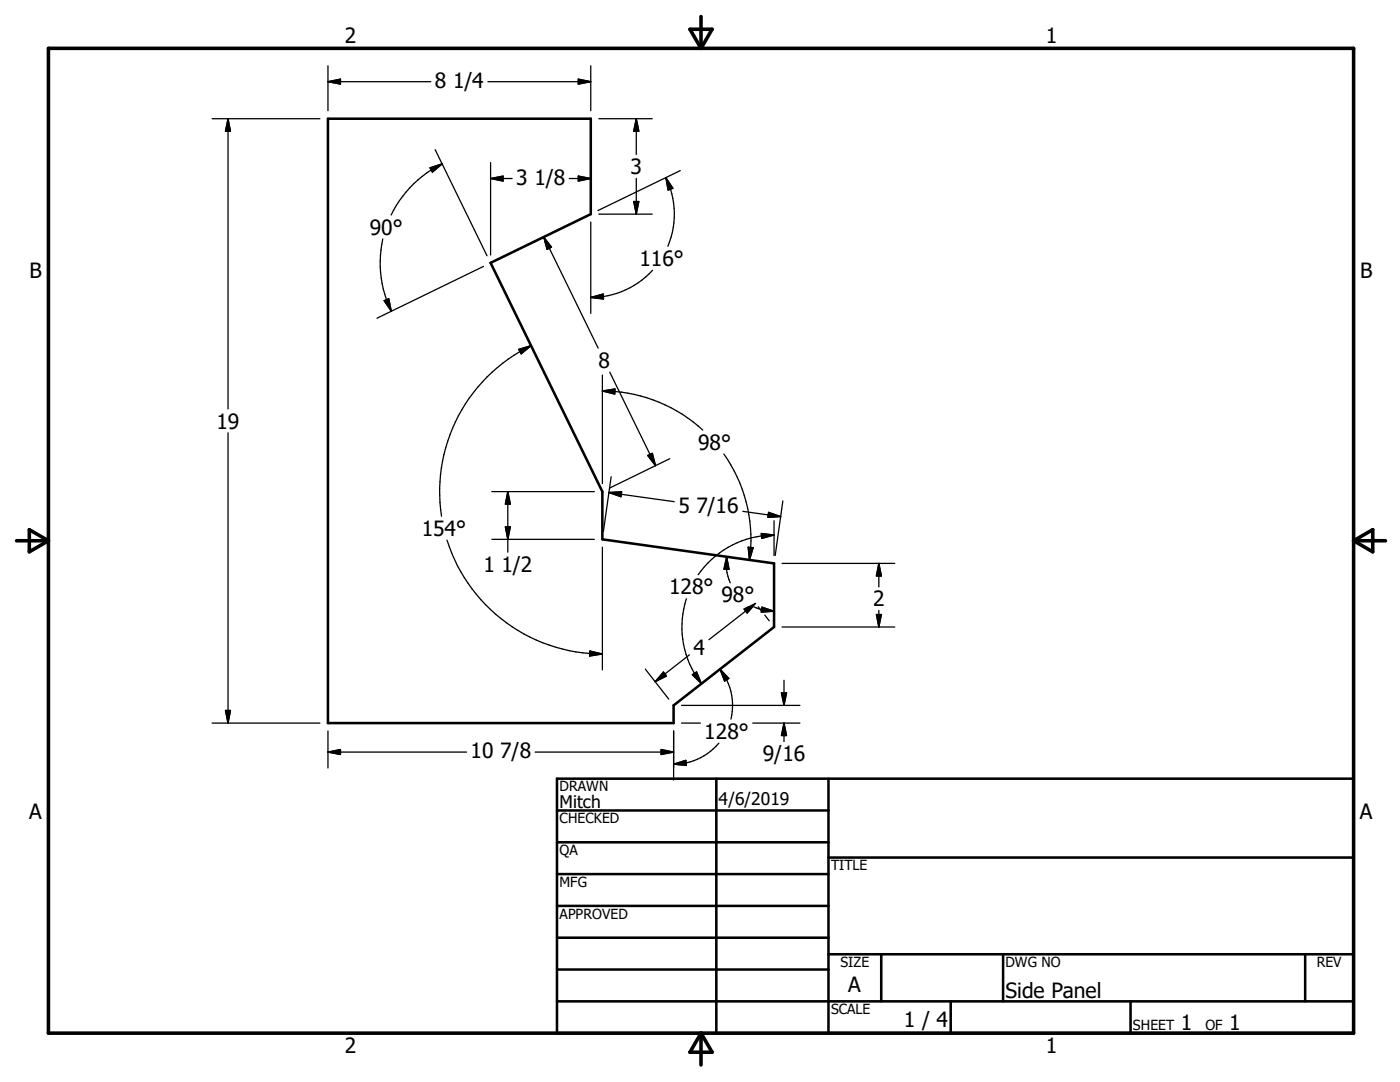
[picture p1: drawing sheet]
<svg xmlns="http://www.w3.org/2000/svg" width="279mm" height="216mm" viewBox="0 0 279 216" stroke-linecap="round" stroke-linejoin="round" font-family="sans-serif">
<g fill="none" stroke="#000" stroke-width=".51">
<path d="M65.4 23.7h52.5v19l-20 9.8 22.3 45.6v9.5l34.3 4.8v12.7l-20.1 15.7v3.5h-69zM111.2 155.4h158.9v50.8h-158.9zM143 155.4v50.8M165.3 155.4v50.8M111.2 161.7h54.1M111.2 168.1h54.1M111.2 174.4h54.1M165.3 171.1h104.8M111.2 180.8h54.1M111.2 187.1h54.1M111.2 193.5h54.1M111.2 199.8h158.9"/>
<path d="M165.3 190.4h104.8M175.9 190.4v9.4M189.7 199.8v6.4M200.2 190.4v9.4M225.6 199.8v6.4M260.5 190.4v9.4"/>
</g>
<path d="M9.7 9.6h260.4v196.6h-260.4zM137.7 5.8h4.4l-2.2 3.8zM139.9 3.3v6.3M3.3 107.9h6.4M5.8 105.7l3.9 2.2-3.9 2.2zM270.1 107.9h6.4M270.1 107.9l3.9-2.2v4.4zM139.9 206.2v6.3M139.9 206.2l2.2 3.8h-4.4z" fill="none" stroke="#000" stroke-width=".71"/>
<g fill="none" stroke="#000" stroke-width=".25">
<path d="M65.4 16.3h20.6M65.4 16.3l2.5-.5v1zM65.4 13.1v9M97.4 16.3h20.5M115.4 15.8l2.5 .5-2.5 .5zM117.9 13.1v9M42.3 23.7h21.5M45.5 23.7v57.9M45.5 23.7l.5 2.5h-1zM85.8 33.5l2.4-.8-1.9 1.7zM86.8 29.9l10.4 21.1M88.2 32.7a22 22 0 0 0-10.1 10.2"/>
<path d="M97.9 35.6h4.3M97.9 35.6l2.5-.5v1zM97.9 32.4v18.5M113.6 35.6h4.3M115.4 35.1l2.5 .5-2.5 .5zM117.9 32.4v8.7M119.5 23.7h10.7M127 23.7l.5 2.5h-1zM127 23.7v7.1M127 35.6v7.1M132.9 35.4a16.5 16.5 0 0 1 .4 13.8M132.9 35.4l1.4 2.2-1 .3z"/>
<path d="M135.8 34l-16.5 8M76.4 47.7a22.1 22.1 0 0 0 1.7 14.4M76.7 60l.9-.4 .5 2.5zM96.5 53.2l-21.3 10.3M108.5 47.3l10.9 22.2M108.5 47.3l1.6 2-.9 .5zM111.4 45.9l-12.1 5.9M117.9 44.3v18.2M117.9 59.4l2.5-.7v1zM119.5 42.7h10.7M126.5 40.2h1l-.5 2.5zM130.2 53.9a16.6 16.6 0 0 1-12.3 5.5"/>
<path d="M103.5 69.7l2.5-.7-2 1.6zM106 69a32.3 32.3 0 0 0-17.9 34M120.2 74.8v21.7M120.2 78a29.7 29.7 0 0 1 20.1 7.8M120.2 78l2.5-.4v1zM121.7 74.3l9.1 18.6M45.5 86.4v57.9M98.2 98.1h20.4M101.3 98.1v12.1M101.3 98.1l.5 2.5h-.9zM121.5 98.3l13.1 1.8M121.5 98.3l2.6-.2-.2 1z"/>
<path d="M121.7 97.3l-.1 .1M122 95.1l-1.6 10.9M129.3 90.9l.9-.4 .6 2.4zM133.7 91.5l-11.9 5.8M144.5 90.6a29.6 29.6 0 0 1 5.1 21.1M156.2 100l-1.5 10.8M89.2 107.8a32.5 32.5 0 0 0 31 22.7M98.2 107.6h20.4M100.9 105.1h.9l-.5 2.5zM120.2 109.2v24.5M137 119.5a18.4 18.4 0 0 0 3 16.9M145 111.1a9.4 9.4 0 0 0 .7 5.2"/>
<path d="M145 111.1l.5 2.5h-1zM148.2 102l7.6 1.1M149.3 109.2l1 .1-.7 2.4zM151.9 106.5l2.6 .3-2.5 .6zM153.4 102.2l2.4 .9-2.5 .1zM154.5 106.8a18.5 18.5 0 0 0-15.2 7.9M154.5 103.9v6.9M156.1 112.4h22.5M175.4 112.4v4.7M175.4 112.4l.5 2.5h-1zM117.7 129.9l2.5 .6-2.5 .4zM128.8 133.5l4.7 6"/>
<path d="M132.4 134.1l.6 .8-2.3 1.1zM137.6 130.7l-6.9 5.3M138.2 134.6l.8-.5 1 2.3zM143.7 133.5a11.5 11.5 0 0 1 2.5 7.6l-.3 2.4M143.7 133.5l1.7 1.9-.8 .5zM149.4 121.1l-.9 .4 .6 .8 1.1-1.2M149.9 121.1l-8.4 6.6M150.4 121.1a9.8 9.8 0 0 0 4.1 .9M151.3 121.1l.7 .9M152.1 121.2l2.4 .8-2.6 .1zM152.6 122.7l.9 1.2M156 138.3h1l-.5 2.5z"/>
<path d="M156.1 125.1h22.5M156.5 135.7v5.1M174.9 122.6h1l-.5 2.5zM175.4 121.8v3.3M42.3 144.3h21.5M45 141.8h1l-.5 2.5zM65.4 150.1l2.5-.5v1zM65.4 145.9v7.3M65.4 150.1h27.7M106.8 150.1h27.6M131.9 149.6l2.5 .5-2.5 .5zM134.4 145.9v9.8"/>
<path d="M134.4 152.5l2.5-.8 .1 1zM136 144.3h3.8M136 140.8h23.6M143.5 148.3a11.8 11.8 0 0 1-6.6 3.9l-2.5 .3M150.2 144.3h9.4M156.5 144.3v3.7M156.5 144.3l.5 2.5h-1z"/>
</g>
<g fill="#000" stroke="#000" stroke-width=".25">
<path d="M65.4 16.3l2.5-.5v1zM115.4 15.8l2.5 .5-2.5 .5zM45.5 23.7l.5 2.5h-1zM85.8 33.5l2.4-.8-1.9 1.7zM97.9 35.6l2.5-.5v1zM115.4 35.1l2.5 .5-2.5 .5zM127 23.7l.5 2.5h-1zM132.9 35.4l1.4 2.2-1 .3zM76.7 60l.9-.4 .5 2.5zM108.5 47.3l1.6 2-.9 .5zM117.9 59.4l2.5-.7v1zM126.5 40.2h1l-.5 2.5z"/>
<path d="M103.5 69.7l2.5-.7-2 1.6zM120.2 78l2.5-.4v1zM121.5 98.3l2.6-.2-.2 1zM129.3 90.9l.9-.4 .6 2.4zM100.9 105.1h.9l-.5 2.5zM101.3 98.1l.5 2.5h-.9zM145 111.1l.5 2.5h-1zM149.3 109.2l1 .1-.7 2.4zM151.9 106.5l2.6 .3-2.5 .6zM153.4 102.2l2.4 .9-2.5 .1zM175.4 112.4l.5 2.5h-1zM117.7 129.9l2.5 .6-2.5 .4z"/>
<path d="M132.4 134.1l.6 .8-2.3 1.1zM138.2 134.6l.8-.5 1 2.3zM143.7 133.5l1.7 1.9-.8 .5zM148.5 121.5l2.3-1.1-1.7 1.9zM152.1 121.2l2.4 .8-2.6 .1zM156 138.3h1l-.5 2.5zM174.9 122.6h1l-.5 2.5zM45 141.8h1l-.5 2.5zM65.4 150.1l2.5-.5v1zM131.9 149.6l2.5 .5-2.5 .5zM134.4 152.5l2.5-.8 .1 1zM156.5 144.3l.5 2.5h-1z"/>
</g>
<g font-size="4.2">
<text x="68.8" y="8.7">2</text>
<text x="208.7" y="8.7">1</text>
<text x="86.8" y="17.6">8 1/4</text>
<text x="125.9" y="34.7">3</text>
<text x="103" y="36.9">3 1/8</text>
<text x="73.8" y="46.9">90°</text>
<text x="127.6" y="53">116°</text>
<text x="5.9" y="55.5">B</text>
<text x="271.4" y="55.5">B</text>
<text x="119.4" y="73.4">8</text>
<text x="43.2" y="85.5">19</text>
<text x="139.3" y="89.7">98°</text>
<text x="84.2" y="106.9">154°</text>
<text x="135.4" y="102.4">5 7/16</text>
<text x="96.5" y="114.1">1 1/2</text>
<text x="133.6" y="118.6">128°</text>
<text x="144" y="120.2">98°</text>
<text x="174.2" y="121">2</text>
<text x="138.4" y="130.7">4</text>
<text x="140.5" y="147.4">128°</text>
<text x="93.9" y="151.3">10 7/8</text>
<text x="152.2" y="151.9">9/16</text>
<text x="5.8" y="163.4">A</text>
<text x="271.4" y="163.4">A</text>
<text x="169.3" y="197.9">A</text>
<text x="200.7" y="199.2">Side Panel</text>
<text x="180.4" y="205">1 / 4</text>
<text x="235.7" y="205.6">1</text>
<text x="245.3" y="205.6">1</text>
<text x="68.8" y="210.2">2</text>
<text x="208.7" y="210.2">1</text>
</g>
<g font-size="3.5">
<text x="111.7" y="161.2">Mitch</text>
<text x="143.4" y="160.7">4/6/2019</text>
</g>
<g font-size="2.8">
<text x="111.7" y="157.9">DRAWN</text>
<text x="111.7" y="164.3">CHECKED</text>
<text x="111.7" y="170.6">QA</text>
<text x="165.9" y="173.7">TITLE</text>
<text x="111.7" y="177">MFG</text>
<text x="111.7" y="183.3">APPROVED</text>
<text x="167.7" y="193">SIZE</text>
<text x="200.7" y="193">DWG NO</text>
<text x="262.8" y="192.9">REV</text>
<text x="165.9" y="202.4">SCALE</text>
<text x="226.1" y="205.6">SHEET</text>
<text x="240.6" y="205.6">OF</text>
</g>
</svg>
